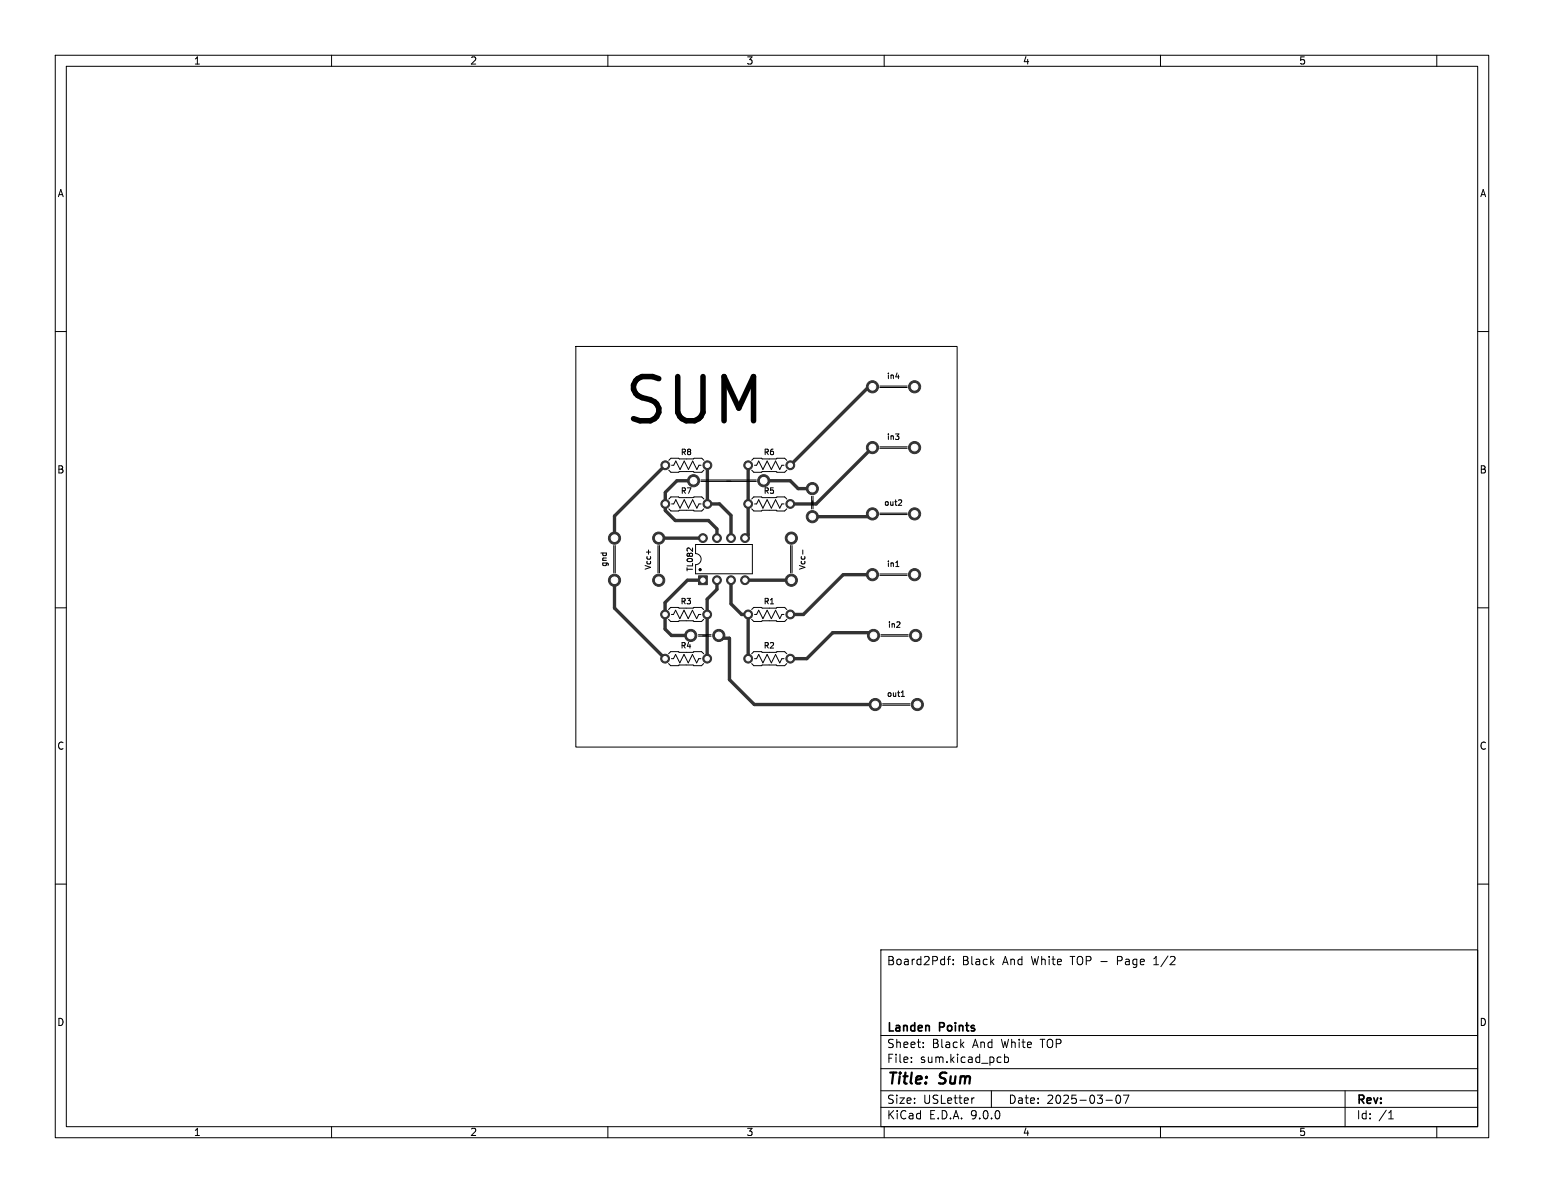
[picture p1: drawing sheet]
<svg xmlns="http://www.w3.org/2000/svg" width="279mm" height="216mm" viewBox="0 0 279 216" stroke-linecap="round" stroke-linejoin="round" font-family="sans-serif">
<g fill="#333" stroke="#333" stroke-width=".18">
<path d="M126.4 104.2h1.6v1.6h-1.6z"/>
<circle cx="147" cy="93.5" r="1.1"/>
<circle cx="147" cy="88.4" r="1.1"/>
<circle cx="125.5" cy="87" r="1.1"/>
<circle cx="138.2" cy="87" r="1.1"/>
<circle cx="125" cy="115" r="1.1"/>
<circle cx="130.1" cy="115" r="1.1"/>
<circle cx="120.4" cy="119.2" r=".8"/>
<circle cx="128" cy="119.2" r=".8"/>
<circle cx="120.4" cy="84.2" r=".8"/>
<circle cx="128" cy="84.2" r=".8"/>
<circle cx="111.2" cy="105" r="1.1"/>
<circle cx="111.2" cy="97.4" r="1.1"/>
<circle cx="120.4" cy="91.2" r=".8"/>
<circle cx="128" cy="91.2" r=".8"/>
<circle cx="135.4" cy="84.2" r=".8"/>
<circle cx="143" cy="84.2" r=".8"/>
<circle cx="135.4" cy="91.2" r=".8"/>
<circle cx="143" cy="91.2" r=".8"/>
<circle cx="135.4" cy="119.2" r=".8"/>
<circle cx="143" cy="119.2" r=".8"/>
<circle cx="119.2" cy="105" r="1.1"/>
<circle cx="119.2" cy="97.4" r="1.1"/>
<circle cx="120.4" cy="111.2" r=".8"/>
<circle cx="128" cy="111.2" r=".8"/>
<circle cx="143.2" cy="105" r="1.1"/>
<circle cx="143.2" cy="97.4" r="1.1"/>
<circle cx="129.7" cy="105" r=".8"/>
<circle cx="132.3" cy="105" r=".8"/>
<circle cx="134.8" cy="105" r=".8"/>
<circle cx="134.8" cy="97.4" r=".8"/>
<circle cx="132.3" cy="97.4" r=".8"/>
<circle cx="129.7" cy="97.4" r=".8"/>
<circle cx="127.2" cy="97.4" r=".8"/>
<circle cx="135.4" cy="111.2" r=".8"/>
<circle cx="143" cy="111.2" r=".8"/>
<circle cx="158.4" cy="127.5" r="1.1"/>
<circle cx="166" cy="127.5" r="1.1"/>
<circle cx="158.1" cy="115" r="1.1"/>
<circle cx="165.7" cy="115" r="1.1"/>
<circle cx="157.9" cy="104" r="1.1"/>
<circle cx="165.5" cy="104" r="1.1"/>
<circle cx="165.5" cy="93" r="1.1"/>
<circle cx="157.9" cy="93" r="1.1"/>
<circle cx="157.9" cy="81" r="1.1"/>
<circle cx="165.5" cy="81" r="1.1"/>
<circle cx="157.9" cy="70" r="1.1"/>
<circle cx="165.5" cy="70" r="1.1"/>
</g>
<g fill="none" stroke="#333" stroke-width=".61">
<path d="M157.9 70h-.7l-14.2 14.2M120.4 84.2l-9.2 9.2v4M125.5 87h-3l-2.1 2.1v3.3l1.8 1.8h6l1.5 1.5v1.7M127.2 97.4h-8M128 84.2v7h2.2l2.1 2.1v4.1M135.4 84.2v12.6l-.6 .6M138.2 87h4.8l1.4 1.4h2.6M157.9 93l-.5 .5h-10.4M157.9 81l-10.2 10.2h-4.7M111.2 105v5l9.2 9.2M127.2 105h-2.8l-4 4v4.9l1.1 1.1h3.5M129.7 105v1.7l-1.7 1.7v10.8"/>
<path d="M130.1 115l.5 .5h1.4v7.5l4.5 4.5h21.9M132.3 105v4.3l1.9 1.9h1.2v8M134.8 105h8.4M143.2 105h.1M157.9 104h-5.3l-7.2 7.2h-2.4M158.1 114.5h-7.4l-4.7 4.7h-3"/>
</g>
<g fill="#fff" stroke="#fff" stroke-width=".18">
<circle cx="147" cy="93.5" r=".6"/>
<circle cx="147" cy="88.4" r=".6"/>
<circle cx="125.5" cy="87" r=".6"/>
<circle cx="138.2" cy="87" r=".6"/>
<circle cx="125" cy="115" r=".6"/>
<circle cx="130.1" cy="115" r=".6"/>
<circle cx="120.4" cy="119.2" r=".4"/>
<circle cx="128" cy="119.2" r=".4"/>
<circle cx="120.4" cy="84.2" r=".4"/>
<circle cx="128" cy="84.2" r=".4"/>
<circle cx="111.2" cy="105" r=".6"/>
<circle cx="111.2" cy="97.4" r=".6"/>
<circle cx="120.4" cy="91.2" r=".4"/>
<circle cx="128" cy="91.2" r=".4"/>
<circle cx="135.4" cy="84.2" r=".4"/>
<circle cx="143" cy="84.2" r=".4"/>
<circle cx="135.4" cy="91.2" r=".4"/>
<circle cx="143" cy="91.2" r=".4"/>
<circle cx="135.4" cy="119.2" r=".4"/>
<circle cx="143" cy="119.2" r=".4"/>
<circle cx="119.2" cy="105" r=".6"/>
<circle cx="119.2" cy="97.4" r=".6"/>
<circle cx="120.4" cy="111.2" r=".4"/>
<circle cx="128" cy="111.2" r=".4"/>
<circle cx="143.2" cy="105" r=".6"/>
<circle cx="143.2" cy="97.4" r=".6"/>
<circle cx="127.2" cy="105" r=".4"/>
<circle cx="129.7" cy="105" r=".4"/>
<circle cx="132.3" cy="105" r=".4"/>
<circle cx="134.8" cy="105" r=".4"/>
<circle cx="134.8" cy="97.4" r=".4"/>
<circle cx="132.3" cy="97.4" r=".4"/>
<circle cx="129.7" cy="97.4" r=".4"/>
<circle cx="127.2" cy="97.4" r=".4"/>
<circle cx="135.4" cy="111.2" r=".4"/>
<circle cx="143" cy="111.2" r=".4"/>
<circle cx="158.4" cy="127.5" r=".6"/>
<circle cx="166" cy="127.5" r=".6"/>
<circle cx="158.1" cy="115" r=".6"/>
<circle cx="165.7" cy="115" r=".6"/>
<circle cx="157.9" cy="104" r=".6"/>
<circle cx="165.5" cy="104" r=".6"/>
<circle cx="165.5" cy="93" r=".6"/>
<circle cx="157.9" cy="93" r=".6"/>
<circle cx="157.9" cy="81" r=".6"/>
<circle cx="165.5" cy="81" r=".6"/>
<circle cx="157.9" cy="70" r=".6"/>
<circle cx="165.5" cy="70" r=".6"/>
</g>
<g fill="none" stroke="#000" stroke-width=".18">
<path d="M10 10h259.4v195.9h-259.4zM12 12h255.4v191.9h-255.4zM60 10v2M110 10v2M160 10v2M210 10v2M260 10v2M10 60h2M104.2 62.7h69v72.5h-69zM159.2 69.9h5M159.2 70.1h5M162.1 68.2h.6"/>
<path d="M267.4 60h2M111.1 98.7v5M111.3 98.7v5M117.4 99.5v.8M119.1 98.7v5M119.3 98.7v5M121 85.1l.4 .4h1.4l.1-.2 4.1 .2 .4-.4M121 90.3l.4-.4h1.4l.1 .2 4.1-.2 .4 .4M121 92.1l.4 .4h1.4l.1-.2 4.1 .2 .4-.4M121.5 84.2h.4l.4-.8 .8 1.6 .7-1.6 .8 1.6 .7-1.6 .8 1.6 .4-.8h.4M121.5 91.2h.4l.4-.8 .8 1.6 .7-1.6 .8 1.6 .7-1.6 .8 1.6 .4-.8h.4M122.8 82.9h-1.4l-.4 .4"/>
<path d="M124.2 83.1l2.8-.2 .4 .4M126.8 87.1h10.1M126.8 86.9h10.1M131.5 87.1h.7M136 85.1l.4 .4h1.4l.1-.2 4.1 .2 .4-.4M136 92.1l.4 .4h1.4l.1-.2 4.1 .2 .4-.4M136.5 84.2h.4l.4-.8 .8 1.6 .7-1.6 .8 1.6 .7-1.6 .8 1.6 .4-.8h.4M136.5 91.2h.4l.4-.8 .8 1.6 .7-1.6 .8 1.6 .7-1.6 .8 1.6 .4-.8h.4M137.8 82.9h-1.4l-.4 .4M137.8 89.9h-1.4l-.4 .4M139.2 83.1l2.8-.2 .4 .4M139.2 90.1l2.8-.2 .4 .4"/>
<path d="M143.1 98.7v5M143.3 98.7v5M145.3 99.5v.8M146.9 89.8v2.3M147.1 90.6v.8M147.1 89.8v2.3M159.2 92.9h5M159.2 93.1h5M159.2 80.9h5M159.2 81.1h5M163 90.5l.2 .1-.1 .3-.6 .6h.7M10 110h2"/>
<path d="M121 118.3l.4-.4h1.4l.1 .2 4.1-.2 .3 .4M121 112.1l.4 .4h1.4l.1-.2 4.1 .2 .3-.4M121.5 119.2h.4l.4-.8 .7 1.6 .8-1.6 .7 1.6 .8-1.6 .8 1.6 .3-.8h.4M121.5 111.2h.4l.4-.8 .7 1.6 .8-1.6 .7 1.6 .8-1.6 .8 1.6 .3-.8h.4M122.8 109.9h-1.4l-.4 .4M124.2 110.1l2.8-.2 .3 .4M125.9 102.2a1 1 0 0 0 1-1 1 1 0 0 0-1-1v-1.7h10.3v5.3h-10.3M126.4 114.9h2.3M126.4 115.1h2.3M127.2 115.1h.7M136 118.3l.4-.4h1.4l.1 .2 4.1-.2 .4 .4M136 110.3l.4-.4h1.4l.1 .2 4.1-.2 .4 .4"/>
<path d="M136 112.1l.4 .4h1.4l.1-.2 4.1 .2 .4-.4M136.5 119.2h.4l.4-.8 .8 1.6 .7-1.6 .8 1.6 .7-1.6 .8 1.6 .4-.8h.4M136.5 111.2h.4l.4-.8 .8 1.6 .7-1.6 .8 1.6 .7-1.6 .8 1.6 .4-.8h.4M159.2 103.9h5M159.2 104.1h5M159.4 114.9h5M159.4 115.1h5M162.1 102.5h.6M267.4 110h2M121 120.1l.4 .4h1.4l.1-.2 4.1 .2 .3-.4M136 120.1l.4 .4h1.4l.1-.2 4.1 .2 .4-.4M159.7 127.6h5"/>
<path d="M159.7 127.4h5M163.1 126h.6M163.3 125.2l.1-.2v1M10 160h2M159.4 171.9h108v32h-108zM171.4 173.6h.6M172 173.1l-.4 .2v1.3M172.5 174.4v.2M172.5 173.7v.1M208.8 174.6h.8M209.1 173.3l-.3 .2M267.4 160h2"/>
<path d="M159.4 197.4h108M159.4 193.4h108M159.4 187.4h108M164.9 192.1v.2M164.9 191.4v.1M167.1 189.4v.2M167.1 188.7v.1M176.3 198.7l-.3 .1M179.4 197.4v3M181 191.3l.1 .1M181.1 192.2l-.1 .1M181.8 190.8v1.5"/>
<path d="M181.8 191.4l.4-.1 .3 .3v.4l-.1 .2h-.6M200.1 199.1h1.2M202.1 198.3l.2-.1a.8 .8 0 0 1 .5 .7 .8 .8 0 0 1-.5 .8 1 1 0 0 1-.2-1.4zM203.3 198.2h1l-.7 1.5M243.4 197.4v6.5M60 203.9v2M110 203.9v2M159.4 200.4h108M160 203.9v2M210 203.9v2M251.3 202.5h.8M251.4 201.3l.3-.3v1.5"/>
<path d="M260 203.9v2"/>
<circle cx="126.7" cy="103.1" r=".12"/>
<circle cx="126.7" cy="103.1" r=".2"/>
</g>
<circle cx="126.7" cy="103.1" r=".11" fill="#000" stroke="#000" stroke-width=".18"/>
<text font-size="11.1" x="112.4" y="78">SUM</text>
<g font-size="2.8">
<text x="160.4" y="196.8">Title:</text>
<text x="170.1" y="196.8">Sum</text>
</g>
<g font-size="2.1">
<text x="160.4" y="174.9">Board2Pdf:</text>
<text x="174.1" y="174.9">Black</text>
<text x="181.5" y="174.9">And</text>
<text x="186.8" y="174.9">White</text>
<text x="194" y="174.9">TOP -</text>
<text x="202.7" y="174.9">Page</text>
<text x="209.5" y="174.9">1/2</text>
<text x="160.4" y="189.9">Sheet:</text>
<text x="160.4" y="187.1">Landen</text>
<text x="168.6" y="189.9">Black</text>
<text x="170.1" y="187.1">Points</text>
<text x="176.1" y="189.9">And</text>
<text x="181.3" y="189.9">White</text>
<text x="188.6" y="189.9">TOP</text>
<text x="160.4" y="192.6">File:</text>
<text x="166.5" y="192.6">sum.kicad_pcb</text>
<text x="160.4" y="202.8">KiCad</text>
<text x="160.4" y="200">Size:</text>
<text x="167" y="200">USLetter</text>
<text x="168.1" y="202.8">E.D.A.</text>
<text x="175.7" y="202.8">9.0.0</text>
<text x="182.4" y="200">Date:</text>
<text x="189.4" y="200">2025-03-07</text>
<text x="245.4" y="200.2">Rev:</text>
<text x="245.4" y="202.8">Id:</text>
<text x="249.5" y="202.8">/1</text>
</g>
<g font-size="1.8">
<text x="35" y="11.9">1</text>
<text x="85" y="11.9">2</text>
<text x="135" y="11.9">3</text>
<text x="185" y="11.9">4</text>
<text x="235" y="11.9">5</text>
<text x="10.3" y="35.9">A</text>
<text x="267.7" y="35.9">A</text>
<text x="10.3" y="85.9">B</text>
<text x="267.7" y="85.9">B</text>
<text x="10.3" y="135.9">C</text>
<text x="267.7" y="135.9">C</text>
<text x="10.3" y="185.9">D</text>
<text x="267.7" y="185.9">D</text>
<text x="35" y="205.8">1</text>
<text x="85" y="205.8">2</text>
<text x="135" y="205.8">3</text>
<text x="185" y="205.8">4</text>
<text x="235" y="205.8">5</text>
</g>
<g font-size="1.4">
<text x="160.4" y="68.8">in4</text>
<text x="123.1" y="82.6">R8</text>
<text x="138.1" y="82.6">R6</text>
<text x="160.4" y="79.8">in3</text>
<text x="123.1" y="89.6">R7</text>
<text x="138.1" y="89.6">R5</text>
<text x="159.9" y="91.7">out2</text>
<text x="110" y="102.7" transform="rotate(-90 110 102.7)">gnd</text>
<text x="118" y="103.2" transform="rotate(-90 118 103.2)">Vcc+</text>
<text x="125.6" y="103.5" transform="rotate(-90 125.6 103.5)">TL082</text>
<text x="145.9" y="103.2" transform="rotate(-90 145.9 103.2)">Vcc-</text>
<text x="160.4" y="102.8">in1</text>
<text x="123.1" y="109.6">R3</text>
<text x="138.1" y="109.6">R1</text>
<text x="160.6" y="113.8">in2</text>
<text x="123.1" y="117.6">R4</text>
<text x="138.1" y="117.6">R2</text>
<text x="160.4" y="126.3">out1</text>
</g>
</svg>
